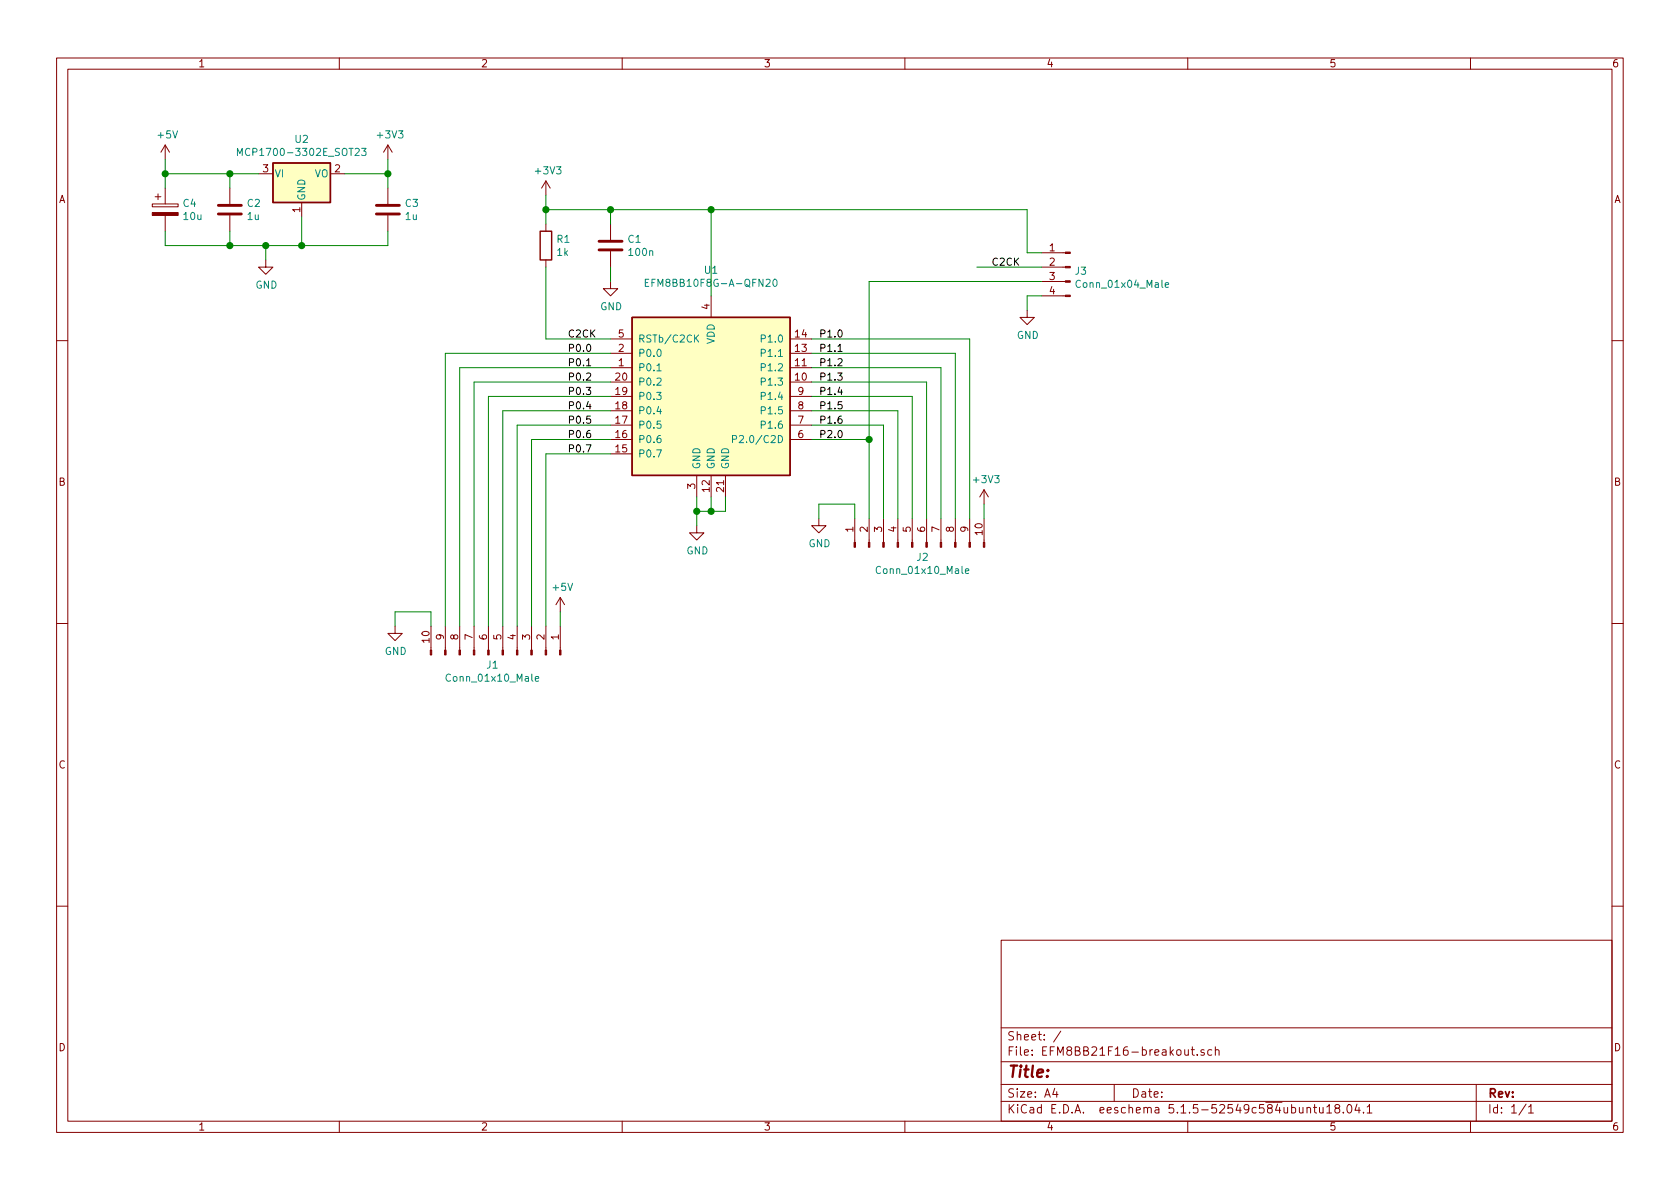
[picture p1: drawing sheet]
EESchema Schematic File Version 4
EELAYER 30 0
EELAYER END
$Descr A4 11693 8268
encoding utf-8
Sheet 1 1
Title ""
Date ""
Rev ""
Comp ""
Comment1 ""
Comment2 ""
Comment3 ""
Comment4 ""
$EndDescr
$Comp
L MCU_SiliconLabs:EFM8BB10F8G-A-QFN20 U1
U 1 1
P 4950 2750
F 0 "U1" H 4950 3631 50  0000 C CNN
F 1 "EFM8BB10F8G-A-QFN20" H 4950 3540 50  0000 C CNN
F 2 "Package_DFN_QFN:SiliconLabs_QFN-20-1EP_3x3mm_P0.5mm_ThermalVias" H 4950 3550 50  0001 C CNN
F 3 "https://www.silabs.com/documents/public/data-sheets/efm8bb1-datasheet.pdf" H 4950 2750 50  0001 C CNN
	1    4950 2750
	1    0    0    -1  
$EndComp
$Comp
L Device:R R1
U 1 1
P 3800 1700
F 0 "R1" H 3870 1746 50  0000 L CNN
F 1 "1k" H 3870 1655 50  0000 L CNN
F 2 "Resistor_SMD:R_0603_1608Metric" V 3730 1700 50  0001 C CNN
F 3 "~" H 3800 1700 50  0001 C CNN
	1    3800 1700
	1    0    0    -1  
$EndComp
$Comp
L Device:CP C4
U 1 1
P 1150 1450
F 0 "C4" H 1268 1496 50  0000 L CNN
F 1 "10u" H 1268 1405 50  0000 L CNN
F 2 "Capacitor_SMD:C_1206_3216Metric" H 1188 1300 50  0001 C CNN
F 3 "~" H 1150 1450 50  0001 C CNN
	1    1150 1450
	1    0    0    -1  
$EndComp
$Comp
L Connector:Conn_01x04_Male J3
U 1 1
P 7450 1850
F 0 "J3" H 7422 1824 50  0000 R CNN
F 1 "Conn_01x04_Male" H 7422 1733 50  0000 R CNN
F 2 "Connector_PinHeader_2.54mm:PinHeader_1x04_P2.54mm_Vertical" H 7450 1850 50  0001 C CNN
F 3 "~" H 7450 1850 50  0001 C CNN
	1    7450 1850
	-1   0    0    -1  
$EndComp
$Comp
L Connector:Conn_01x10_Male J1
U 1 1
P 3500 4550
F 0 "J1" V 3427 4478 50  0000 C CNN
F 1 "Conn_01x10_Male" V 3336 4478 50  0000 C CNN
F 2 "Connector_PinHeader_2.54mm:PinHeader_1x10_P2.54mm_Vertical" H 3500 4550 50  0001 C CNN
F 3 "~" H 3500 4550 50  0001 C CNN
	1    3500 4550
	0    1    -1   0   
$EndComp
$Comp
L Connector:Conn_01x10_Male J2
U 1 1
P 6350 3800
F 0 "J2" V 6277 3728 50  0000 C CNN
F 1 "Conn_01x10_Male" V 6186 3728 50  0000 C CNN
F 2 "Connector_PinHeader_2.54mm:PinHeader_1x10_P2.54mm_Vertical" H 6350 3800 50  0001 C CNN
F 3 "~" H 6350 3800 50  0001 C CNN
	1    6350 3800
	0    -1   -1   0   
$EndComp
$Comp
L power:GND #PWR0101
U 1 1
P 4850 3650
F 0 "#PWR0101" H 4850 3400 50  0001 C CNN
F 1 "GND" H 4855 3477 50  0000 C CNN
F 2 "" H 4850 3650 50  0001 C CNN
F 3 "" H 4850 3650 50  0001 C CNN
	1    4850 3650
	1    0    0    -1  
$EndComp
$Comp
L power:+3V3 #PWR0102
U 1 1
P 2700 1100
F 0 "#PWR0102" H 2700 950 50  0001 C CNN
F 1 "+3V3" H 2715 1273 50  0000 C CNN
F 2 "" H 2700 1100 50  0001 C CNN
F 3 "" H 2700 1100 50  0001 C CNN
	1    2700 1100
	1    0    0    -1  
$EndComp
$Comp
L power:GND #PWR0104
U 1 1
P 4250 1950
F 0 "#PWR0104" H 4250 1700 50  0001 C CNN
F 1 "GND" H 4255 1777 50  0000 C CNN
F 2 "" H 4250 1950 50  0001 C CNN
F 3 "" H 4250 1950 50  0001 C CNN
	1    4250 1950
	1    0    0    -1  
$EndComp
$Comp
L Device:C C1
U 1 1
P 4250 1700
F 0 "C1" H 4365 1746 50  0000 L CNN
F 1 "100n" H 4365 1655 50  0000 L CNN
F 2 "Capacitor_SMD:C_0603_1608Metric" H 4288 1550 50  0001 C CNN
F 3 "~" H 4250 1700 50  0001 C CNN
	1    4250 1700
	1    0    0    -1  
$EndComp
$Comp
L Device:C C3
U 1 1
P 2700 1450
F 0 "C3" H 2815 1496 50  0000 L CNN
F 1 "1u" H 2815 1405 50  0000 L CNN
F 2 "Capacitor_SMD:C_0603_1608Metric" H 2738 1300 50  0001 C CNN
F 3 "~" H 2700 1450 50  0001 C CNN
	1    2700 1450
	1    0    0    -1  
$EndComp
$Comp
L Device:C C2
U 1 1
P 1600 1450
F 0 "C2" H 1715 1496 50  0000 L CNN
F 1 "1u" H 1715 1405 50  0000 L CNN
F 2 "Capacitor_SMD:C_0603_1608Metric" H 1638 1300 50  0001 C CNN
F 3 "~" H 1600 1450 50  0001 C CNN
	1    1600 1450
	1    0    0    -1  
$EndComp
$Comp
L Regulator_Linear:MCP1700-3302E_SOT23 U2
U 1 1
P 2100 1200
F 0 "U2" H 2100 1442 50  0000 C CNN
F 1 "MCP1700-3302E_SOT23" H 2100 1351 50  0000 C CNN
F 2 "Package_TO_SOT_SMD:SOT-23" H 2100 1425 50  0001 C CNN
F 3 "http://ww1.microchip.com/downloads/en/DeviceDoc/20001826D.pdf" H 2100 1200 50  0001 C CNN
	1    2100 1200
	1    0    0    -1  
$EndComp
$Comp
L power:GND #PWR0105
U 1 1
P 1850 1800
F 0 "#PWR0105" H 1850 1550 50  0001 C CNN
F 1 "GND" H 1855 1627 50  0000 C CNN
F 2 "" H 1850 1800 50  0001 C CNN
F 3 "" H 1850 1800 50  0001 C CNN
	1    1850 1800
	1    0    0    -1  
$EndComp
$Comp
L power:+5V #PWR0106
U 1 1
P 1150 1100
F 0 "#PWR0106" H 1150 950 50  0001 C CNN
F 1 "+5V" H 1165 1273 50  0000 C CNN
F 2 "" H 1150 1100 50  0001 C CNN
F 3 "" H 1150 1100 50  0001 C CNN
	1    1150 1100
	1    0    0    -1  
$EndComp
Wire Wire Line
	1150 1600 1150 1700
Wire Wire Line
	1150 1700 1600 1700
Wire Wire Line
	2700 1700 2700 1600
Wire Wire Line
	2100 1500 2100 1700
Connection ~ 2100 1700
Wire Wire Line
	2100 1700 2700 1700
Wire Wire Line
	1850 1800 1850 1700
Connection ~ 1850 1700
Wire Wire Line
	1850 1700 2100 1700
Wire Wire Line
	1600 1700 1600 1600
Connection ~ 1600 1700
Wire Wire Line
	1600 1700 1850 1700
Wire Wire Line
	1600 1300 1600 1200
Wire Wire Line
	1600 1200 1800 1200
Wire Wire Line
	1600 1200 1150 1200
Wire Wire Line
	1150 1200 1150 1300
Connection ~ 1600 1200
Wire Wire Line
	1150 1200 1150 1100
Connection ~ 1150 1200
Wire Wire Line
	2400 1200 2700 1200
Wire Wire Line
	2700 1200 2700 1300
Wire Wire Line
	2700 1200 2700 1100
Connection ~ 2700 1200
Wire Wire Line
	4850 3650 4850 3550
Wire Wire Line
	4850 3550 4950 3550
Wire Wire Line
	4950 3550 4950 3450
Connection ~ 4850 3550
Wire Wire Line
	4850 3550 4850 3450
Wire Wire Line
	4950 3550 5050 3550
Wire Wire Line
	5050 3550 5050 3450
Connection ~ 4950 3550
Wire Wire Line
	4250 1950 4250 1850
Wire Wire Line
	4250 1550 4250 1450
Wire Wire Line
	4250 1450 4950 1450
Wire Wire Line
	4950 1450 4950 2050
Wire Wire Line
	3800 1550 3800 1450
Wire Wire Line
	3800 1450 4250 1450
Connection ~ 4250 1450
Wire Wire Line
	3800 1850 3800 2350
Wire Wire Line
	3800 2350 4250 2350
Connection ~ 3800 1450
Wire Wire Line
	3800 1450 3800 1350
$Comp
L power:+3V3 #PWR0107
U 1 1
P 3800 1350
F 0 "#PWR0107" H 3800 1200 50  0001 C CNN
F 1 "+3V3" H 3815 1523 50  0000 C CNN
F 2 "" H 3800 1350 50  0001 C CNN
F 3 "" H 3800 1350 50  0001 C CNN
	1    3800 1350
	1    0    0    -1  
$EndComp
Wire Wire Line
	4250 3150 3800 3150
Wire Wire Line
	3800 3150 3800 4350
Wire Wire Line
	4250 3050 3700 3050
Wire Wire Line
	3700 3050 3700 4350
Wire Wire Line
	4250 2950 3600 2950
Wire Wire Line
	3600 2950 3600 4350
Wire Wire Line
	3500 2850 3500 4350
Wire Wire Line
	3400 2750 3400 4350
Wire Wire Line
	3300 2650 3300 4350
Wire Wire Line
	3200 2550 3200 4350
Wire Wire Line
	3100 2450 3100 4350
Wire Wire Line
	3900 4350 3900 4250
$Comp
L power:+5V #PWR0111
U 1 1
P 3900 4250
F 0 "#PWR0111" H 3900 4100 50  0001 C CNN
F 1 "+5V" H 3915 4423 50  0000 C CNN
F 2 "" H 3900 4250 50  0001 C CNN
F 3 "" H 3900 4250 50  0001 C CNN
	1    3900 4250
	1    0    0    -1  
$EndComp
Wire Wire Line
	2750 4350 2750 4250
Wire Wire Line
	3000 4250 3000 4350
Wire Wire Line
	2750 4250 3000 4250
$Comp
L power:GND #PWR0110
U 1 1
P 5700 3600
F 0 "#PWR0110" H 5700 3350 50  0001 C CNN
F 1 "GND" H 5705 3427 50  0000 C CNN
F 2 "" H 5700 3600 50  0001 C CNN
F 3 "" H 5700 3600 50  0001 C CNN
	1    5700 3600
	1    0    0    -1  
$EndComp
$Comp
L power:+3V3 #PWR0108
U 1 1
P 6850 3500
F 0 "#PWR0108" H 6850 3350 50  0001 C CNN
F 1 "+3V3" H 6865 3673 50  0000 C CNN
F 2 "" H 6850 3500 50  0001 C CNN
F 3 "" H 6850 3500 50  0001 C CNN
	1    6850 3500
	1    0    0    -1  
$EndComp
Wire Wire Line
	6850 3600 6850 3500
Wire Wire Line
	5650 3050 6050 3050
Wire Wire Line
	6050 3050 6050 3600
Wire Wire Line
	5650 2950 6150 2950
Wire Wire Line
	6150 2950 6150 3600
Wire Wire Line
	5650 2850 6250 2850
Wire Wire Line
	6250 2850 6250 3600
Wire Wire Line
	5650 2750 6350 2750
Wire Wire Line
	6350 2750 6350 3600
Wire Wire Line
	5650 2650 6450 2650
Wire Wire Line
	6450 2650 6450 3600
Wire Wire Line
	5650 2550 6550 2550
Wire Wire Line
	6550 2550 6550 3600
Wire Wire Line
	5650 2450 6650 2450
Wire Wire Line
	6650 2450 6650 3600
Wire Wire Line
	5650 2350 6750 2350
Wire Wire Line
	6750 2350 6750 3600
Wire Wire Line
	5700 3600 5700 3500
Wire Wire Line
	5700 3500 5950 3500
Wire Wire Line
	5950 3500 5950 3600
$Comp
L power:GND #PWR0109
U 1 1
P 2750 4350
F 0 "#PWR0109" H 2750 4100 50  0001 C CNN
F 1 "GND" H 2755 4177 50  0000 C CNN
F 2 "" H 2750 4350 50  0001 C CNN
F 3 "" H 2750 4350 50  0001 C CNN
	1    2750 4350
	1    0    0    -1  
$EndComp
Wire Wire Line
	7250 1850 6800 1850
Text Label 6900 1850 0    50   ~ 0
C2CK
Wire Wire Line
	7250 1950 6050 1950
Wire Wire Line
	6050 1950 6050 3050
Connection ~ 6050 3050
$Comp
L power:GND #PWR0112
U 1 1
P 7150 2150
F 0 "#PWR0112" H 7150 1900 50  0001 C CNN
F 1 "GND" H 7155 1977 50  0000 C CNN
F 2 "" H 7150 2150 50  0001 C CNN
F 3 "" H 7150 2150 50  0001 C CNN
	1    7150 2150
	1    0    0    -1  
$EndComp
Wire Wire Line
	7150 2150 7150 2050
Wire Wire Line
	7150 2050 7250 2050
Wire Wire Line
	7250 1750 7150 1750
Wire Wire Line
	7150 1750 7150 1450
Wire Wire Line
	7150 1450 4950 1450
Connection ~ 4950 1450
Text Label 3950 2350 0    50   ~ 0
C2CK
Text Label 3950 2450 0    50   ~ 0
P0.0
Text Label 3950 2550 0    50   ~ 0
P0.1
Text Label 3950 2650 0    50   ~ 0
P0.2
Text Label 3950 2750 0    50   ~ 0
P0.3
Text Label 3950 2850 0    50   ~ 0
P0.4
Text Label 3950 2950 0    50   ~ 0
P0.5
Wire Wire Line
	3100 2450 4250 2450
Wire Wire Line
	3200 2550 4250 2550
Wire Wire Line
	3300 2650 4250 2650
Wire Wire Line
	3400 2750 4250 2750
Wire Wire Line
	3500 2850 4250 2850
Text Label 3950 3050 0    50   ~ 0
P0.6
Text Label 3950 3150 0    50   ~ 0
P0.7
Text Label 5700 2350 0    50   ~ 0
P1.0
Text Label 5700 2450 0    50   ~ 0
P1.1
Text Label 5700 2550 0    50   ~ 0
P1.2
Text Label 5700 2650 0    50   ~ 0
P1.3
Text Label 5700 2750 0    50   ~ 0
P1.4
Text Label 5700 2850 0    50   ~ 0
P1.5
Text Label 5700 2950 0    50   ~ 0
P1.6
Text Label 5700 3050 0    50   ~ 0
P2.0
$EndSCHEMATC
